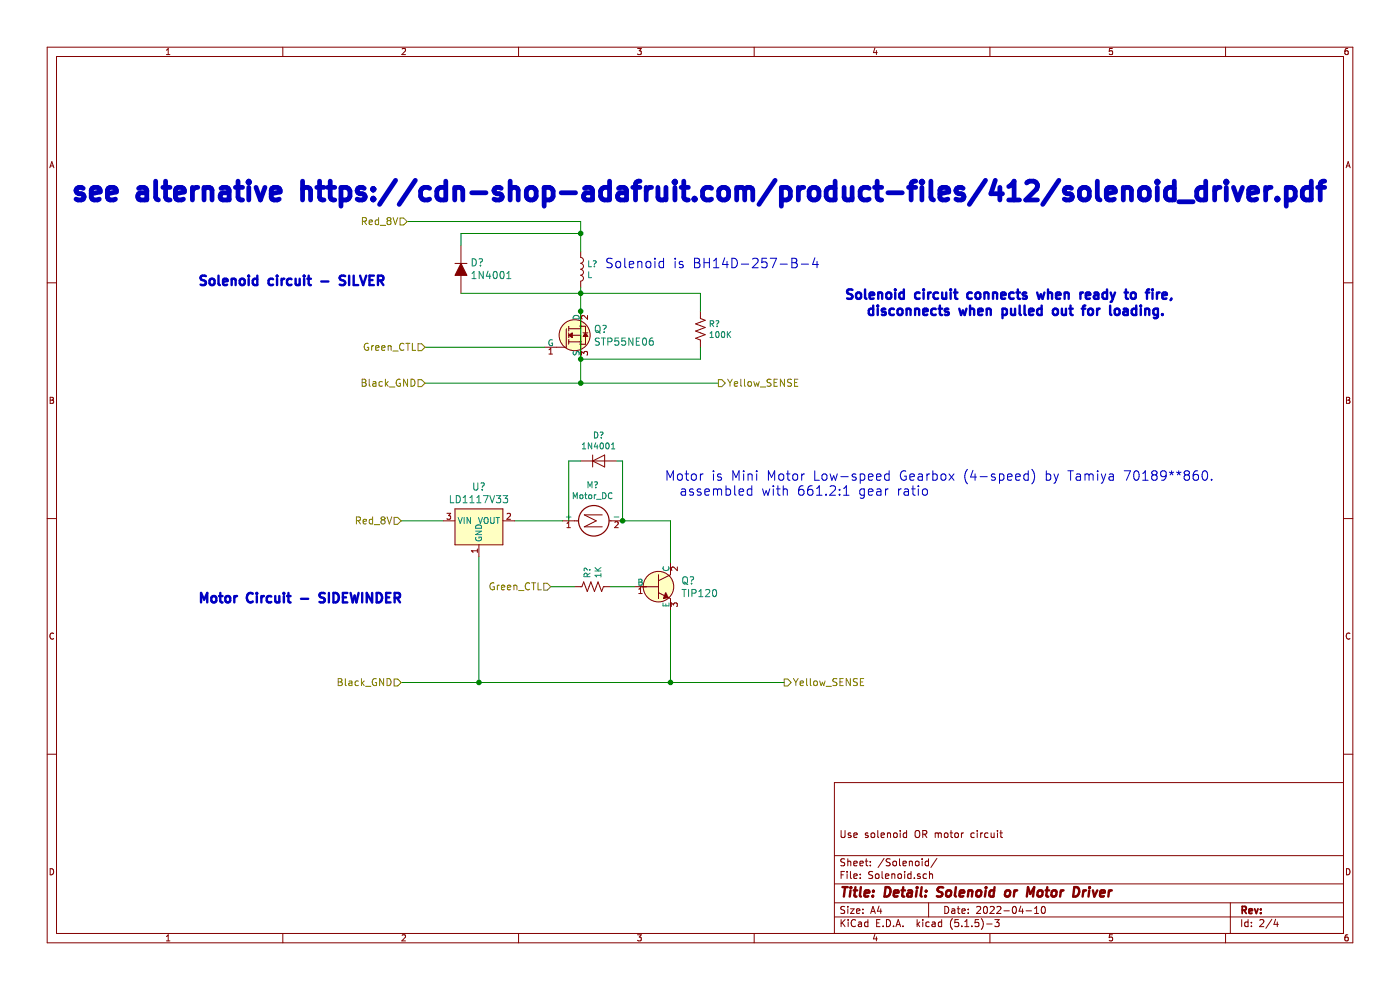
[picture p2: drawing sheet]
EESchema Schematic File Version 4
EELAYER 30 0
EELAYER END
$Descr A4 11693 8268
encoding utf-8
Sheet 2 4
Title "Detail: Solenoid or Motor Driver"
Date "2022-04-10"
Rev ""
Comp ""
Comment1 "Use solenoid OR motor circuit"
Comment2 ""
Comment3 ""
Comment4 ""
$EndDescr
$Comp
L dk_Diodes-Rectifiers-Single:1N4004-T_NRND D?
U 1 1
P 3850 2250
F 0 "D?" V 3903 2172 60  0000 R CNN
F 1 "1N4001" V 3797 2172 60  0000 R CNN
F 2 "digikey-footprints:DO-41" H 4050 2450 60  0001 L CNN
F 3 "https://www.diodes.com/assets/Datasheets/ds28002.pdf" H 4050 2550 60  0001 L CNN
F 4 "1N4004DICT-ND" H 4050 2650 60  0001 L CNN "Digi-Key_PN"
F 5 "1N4004-T" H 4050 2750 60  0001 L CNN "MPN"
F 6 "Discrete Semiconductor Products" H 4050 2850 60  0001 L CNN "Category"
F 7 "Diodes - Rectifiers - Single" H 4050 2950 60  0001 L CNN "Family"
F 8 "https://www.diodes.com/assets/Datasheets/ds28002.pdf" H 4050 3050 60  0001 L CNN "DK_Datasheet_Link"
F 9 "/product-detail/en/diodes-incorporated/1N4004-T/1N4004DICT-ND/160593" H 4050 3150 60  0001 L CNN "DK_Detail_Page"
F 10 "DIODE GEN PURP 400V 1A DO41" H 4050 3250 60  0001 L CNN "Description"
F 11 "Diodes Incorporated" H 4050 3350 60  0001 L CNN "Manufacturer"
F 12 "Not For New Designs" H 4050 3450 60  0001 L CNN "Status"
	1    3850 2250
	0    -1   -1   0   
$EndComp
$Comp
L Device:L L?
U 1 1
P 4850 2250
F 0 "L?" H 4903 2296 50  0000 L CNN
F 1 "L" H 4903 2205 50  0000 L CNN
F 2 "" H 4850 2250 50  0001 C CNN
F 3 "~" H 4850 2250 50  0001 C CNN
	1    4850 2250
	1    0    0    -1  
$EndComp
Wire Wire Line
	4850 1850 4850 1950
Wire Wire Line
	3850 2050 3850 1950
Wire Wire Line
	3850 1950 4850 1950
Connection ~ 4850 1950
Wire Wire Line
	4850 1950 4850 2100
Wire Wire Line
	4850 2400 4850 2450
Wire Wire Line
	3850 2450 4850 2450
Text HLabel 3400 1850 0    59   Input ~ 0
Red_8V
Text HLabel 3550 2900 0    59   Input ~ 0
Green_CTL
Text HLabel 3550 3200 0    59   Input ~ 0
Black_GND
Text HLabel 6000 3200 2    59   Output ~ 0
Yellow_SENSE
Wire Wire Line
	3400 1850 4850 1850
Text Notes 11100 1700 2    157  ~ 31
see alternative https://cdn-shop-adafruit.com/product-files/412/solenoid_driver.pdf
Text Notes 7050 2650 0    79   ~ 16
Solenoid circuit connects when ready to fire,\n   disconnects when pulled out for loading.
$Comp
L dk_Transistors-FETs-MOSFETs-Single:FQP30N06L Q?
U 1 1
P 4850 2800
F 0 "Q?" H 4958 2853 60  0000 L CNN
F 1 "STP55NE06" H 4958 2747 60  0000 L CNN
F 2 "digikey-footprints:TO-220-3" H 5050 3000 60  0001 L CNN
F 3 "https://www.onsemi.com/pub/Collateral/FQP30N06L-D.pdf" H 5050 3100 60  0001 L CNN
F 4 "FQP30N06L-ND" H 5050 3200 60  0001 L CNN "Digi-Key_PN"
F 5 "FQP30N06L" H 5050 3300 60  0001 L CNN "MPN"
F 6 "Discrete Semiconductor Products" H 5050 3400 60  0001 L CNN "Category"
F 7 "Transistors - FETs, MOSFETs - Single" H 5050 3500 60  0001 L CNN "Family"
F 8 "https://www.onsemi.com/pub/Collateral/FQP30N06L-D.pdf" H 5050 3600 60  0001 L CNN "DK_Datasheet_Link"
F 9 "/product-detail/en/on-semiconductor/FQP30N06L/FQP30N06L-ND/1055122" H 5050 3700 60  0001 L CNN "DK_Detail_Page"
F 10 "MOSFET N-CH 60V 32A TO-220" H 5050 3800 60  0001 L CNN "Description"
F 11 "ON Semiconductor" H 5050 3900 60  0001 L CNN "Manufacturer"
F 12 "Active" H 5050 4000 60  0001 L CNN "Status"
	1    4850 2800
	1    0    0    -1  
$EndComp
Wire Wire Line
	3550 3200 4850 3200
Wire Wire Line
	4850 2450 4850 2600
Connection ~ 4850 2450
Connection ~ 4850 2600
Wire Wire Line
	4850 2600 4850 3000
Connection ~ 4850 3200
Wire Wire Line
	4850 3200 6000 3200
$Comp
L Device:R_US R?
U 1 1
P 5850 2750
F 0 "R?" H 5918 2796 50  0000 L CNN
F 1 "100K" H 5918 2705 50  0000 L CNN
F 2 "" V 5890 2740 50  0001 C CNN
F 3 "~" H 5850 2750 50  0001 C CNN
	1    5850 2750
	1    0    0    -1  
$EndComp
Wire Wire Line
	5850 2900 5850 3000
Wire Wire Line
	5850 3000 4850 3000
Connection ~ 4850 3000
Wire Wire Line
	4850 3000 4850 3200
Text Notes 5050 2250 0    79   ~ 0
Solenoid is BH14D-257-B-4
Wire Wire Line
	4550 2900 3550 2900
Wire Wire Line
	4850 2450 5850 2450
Wire Wire Line
	5850 2450 5850 2600
$Comp
L dk_PMIC-Voltage-Regulators-Linear:LD1117V33 U?
U 1 1
P 4000 4350
F 0 "U?" H 4000 4637 60  0000 C CNN
F 1 "LD1117V33" H 4000 4531 60  0000 C CNN
F 2 "digikey-footprints:TO-220-3" H 4200 4550 60  0001 L CNN
F 3 "http://www.st.com/content/ccc/resource/technical/document/datasheet/99/3b/7d/91/91/51/4b/be/CD00000544.pdf/files/CD00000544.pdf/jcr:content/translations/en.CD00000544.pdf" H 4200 4650 60  0001 L CNN
F 4 "497-1491-5-ND" H 4200 4750 60  0001 L CNN "Digi-Key_PN"
F 5 "LD1117V33" H 4200 4850 60  0001 L CNN "MPN"
F 6 "Integrated Circuits (ICs)" H 4200 4950 60  0001 L CNN "Category"
F 7 "PMIC - Voltage Regulators - Linear" H 4200 5050 60  0001 L CNN "Family"
F 8 "http://www.st.com/content/ccc/resource/technical/document/datasheet/99/3b/7d/91/91/51/4b/be/CD00000544.pdf/files/CD00000544.pdf/jcr:content/translations/en.CD00000544.pdf" H 4200 5150 60  0001 L CNN "DK_Datasheet_Link"
F 9 "/product-detail/en/stmicroelectronics/LD1117V33/497-1491-5-ND/586012" H 4200 5250 60  0001 L CNN "DK_Detail_Page"
F 10 "IC REG LINEAR 3.3V 800MA TO220AB" H 4200 5350 60  0001 L CNN "Description"
F 11 "STMicroelectronics" H 4200 5450 60  0001 L CNN "Manufacturer"
F 12 "Active" H 4200 5550 60  0001 L CNN "Status"
	1    4000 4350
	1    0    0    -1  
$EndComp
$Comp
L dk_Transistors-Bipolar-BJT-Single:TIP120 Q?
U 1 1
P 5500 4900
F 0 "Q?" H 5688 4953 60  0000 L CNN
F 1 "TIP120" H 5688 4847 60  0000 L CNN
F 2 "digikey-footprints:TO-220-3" H 5700 5100 60  0001 L CNN
F 3 "http://www.st.com/content/ccc/resource/technical/document/datasheet/f9/ed/f5/44/26/b9/43/a4/CD00000911.pdf/files/CD00000911.pdf/jcr:content/translations/en.CD00000911.pdf" H 5700 5200 60  0001 L CNN
F 4 "497-2539-5-ND" H 5700 5300 60  0001 L CNN "Digi-Key_PN"
F 5 "TIP120" H 5700 5400 60  0001 L CNN "MPN"
F 6 "Discrete Semiconductor Products" H 5700 5500 60  0001 L CNN "Category"
F 7 "Transistors - Bipolar (BJT) - Single" H 5700 5600 60  0001 L CNN "Family"
F 8 "http://www.st.com/content/ccc/resource/technical/document/datasheet/f9/ed/f5/44/26/b9/43/a4/CD00000911.pdf/files/CD00000911.pdf/jcr:content/translations/en.CD00000911.pdf" H 5700 5700 60  0001 L CNN "DK_Datasheet_Link"
F 9 "/product-detail/en/stmicroelectronics/TIP120/497-2539-5-ND/603564" H 5700 5800 60  0001 L CNN "DK_Detail_Page"
F 10 "TRANS NPN DARL 60V 5A TO-220" H 5700 5900 60  0001 L CNN "Description"
F 11 "STMicroelectronics" H 5700 6000 60  0001 L CNN "Manufacturer"
F 12 "Active" H 5700 6100 60  0001 L CNN "Status"
	1    5500 4900
	1    0    0    -1  
$EndComp
$Comp
L Diode:1N4001 D?
U 1 1
P 5000 3850
F 0 "D?" H 5000 4066 50  0000 C CNN
F 1 "1N4001" H 5000 3975 50  0000 C CNN
F 2 "Diode_THT:D_DO-41_SOD81_P10.16mm_Horizontal" H 5000 3675 50  0001 C CNN
F 3 "http://www.vishay.com/docs/88503/1n4001.pdf" H 5000 3850 50  0001 C CNN
	1    5000 3850
	1    0    0    -1  
$EndComp
$Comp
L Motor:Motor_DC M?
U 1 1
P 4900 4350
F 0 "M?" V 5195 4300 50  0000 C CNN
F 1 "Motor_DC" V 5104 4300 50  0000 C CNN
F 2 "" H 4900 4260 50  0001 C CNN
F 3 "~" H 4900 4260 50  0001 C CNN
	1    4900 4350
	0    -1   -1   0   
$EndComp
Text HLabel 3350 5700 0    59   Input ~ 0
Black_GND
Text HLabel 4600 4900 0    59   Input ~ 0
Green_CTL
Text HLabel 3350 4350 0    59   Input ~ 0
Red_8V
Wire Wire Line
	3350 4350 3700 4350
Wire Wire Line
	4300 4350 4700 4350
Wire Wire Line
	4850 3850 4750 3850
Wire Wire Line
	4750 3850 4750 4350
Wire Wire Line
	5150 3850 5200 3850
Wire Wire Line
	5200 3850 5200 4350
Wire Wire Line
	5200 4350 5600 4350
Wire Wire Line
	5600 4350 5600 4700
Connection ~ 5200 4350
Wire Wire Line
	5600 5100 5600 5700
Wire Wire Line
	5600 5700 4000 5700
Wire Wire Line
	4000 4650 4000 5700
Connection ~ 4000 5700
Wire Wire Line
	4000 5700 3350 5700
Text HLabel 6550 5700 2    59   Output ~ 0
Yellow_SENSE
Wire Wire Line
	5600 5700 6550 5700
Connection ~ 5600 5700
Text Notes 1650 2400 0    79   ~ 16
Solenoid circuit - SILVER
Text Notes 1650 5050 0    79   ~ 16
Motor Circuit - SIDEWINDER
Text Notes 5550 4150 0    79   ~ 0
Motor is Mini Motor Low-speed Gearbox (4-speed) by Tamiya 70189**860.\n  assembled with 661.2:1 gear ratio
$Comp
L Device:R_US R?
U 1 1
P 4950 4900
F 0 "R?" H 5018 4946 50  0000 L CNN
F 1 "1K" H 5018 4855 50  0000 L CNN
F 2 "" V 4990 4890 50  0001 C CNN
F 3 "~" H 4950 4900 50  0001 C CNN
	1    4950 4900
	0    -1   -1   0   
$EndComp
Wire Wire Line
	4600 4900 4800 4900
Wire Wire Line
	5100 4900 5300 4900
$EndSCHEMATC
